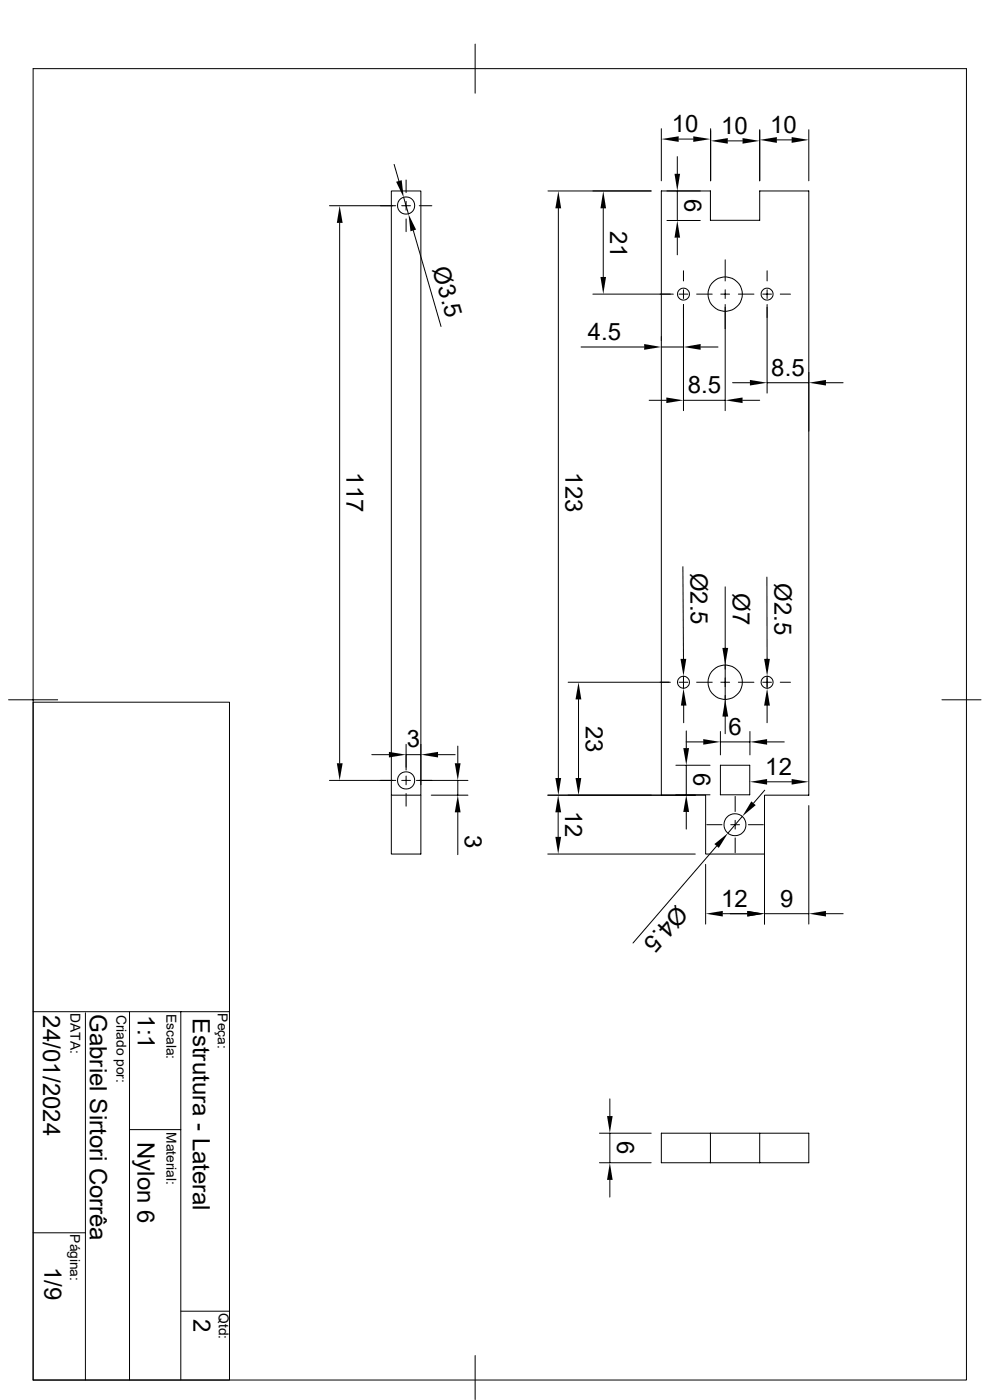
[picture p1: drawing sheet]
<svg xmlns="http://www.w3.org/2000/svg" width="210mm" height="297mm" viewBox="0 0 210 297" stroke-linecap="round" stroke-linejoin="round" font-family="sans-serif">
<g fill="none" stroke="#000" stroke-width=".21">
<path d="M7 14.6h198v278.2h-198zM100.8 9.4v10.4M83.6 34.9l1 3.5M86.1 38.2v2.7M140.3 27.3v11.1M143.7 33.2v3.7M144 29.5h3.1M150.7 27.3v11.1M154.4 29.9h3.1M161.2 27.5v10.9M164.8 29.7h3.1M171.6 27.5v10.9"/>
<path d="M69.9 43.6h14M72.1 47.3v114.6M83 40.5h6.3v128.2h-6.3zM85.2 43.6h1.9M85.6 41.9l1.1 3.5M86.1 42.7v1.9M86.1 46.4v2.7M87.7 48.9l5.9 20.4M88.9 43.6h2.7M116.2 40.5h21.9M118.4 44.2v120.9M128 44.2v14.6"/>
<path d="M140.3 40.5h10.4v6.2h10.5v-6.2h10.4v128.2h-9.4v12.5h-12.5v-12.5h-9.4zM141.5 46.8h7M143.7 40.5v6.3M143.7 50.4v3.7M145 57.4v2.2M153.8 55.1v4.5M162.7 57.4v2.2M123.3 73.6h13.4M125.8 62.4h17M140.3 73.6h4.7M144.1 62.4h1.8M145 64.6v22.5"/>
<path d="M145 61.5v1.8M147.8 62.4h3.3M148.6 73.6h3.7M152.9 62.4h1.9M153.8 61.5v1.8M153.8 64.6v22.5M156.6 62.4h3.3M161.8 62.4h1.9M162.7 64.6v18.8M162.7 61.5v1.8M165.5 62.4h2.2M137.7 84.9h3.7"/>
<path d="M145 84.9h8.8M155.4 81.2h3.7M157.5 84.9h3.7M162.7 81.2h8.9M175.2 81.2h3.7M144.9 120.2l.1 21.7M153.8 124.5v31.2M162.7 122.4v19.5M1.8 148.5h10.4M7 149h41.7v143.8h-41.7zM86.1 157.9v5.5M89.3 157.9v8.6"/>
<path d="M97.1 158.3v3.6M122.7 148.4v16.7M142.2 144.7h-21.7M144.1 144.7h1.8M145 143.4v2.6M145 147.5v2.2M145 149.7v3.6M145.5 157.4h3.7M145.6 155.1v3.6M147.8 144.7h3.3M152.8 155.2v4.9M152.8 157.4h6.3"/>
<path d="M152.9 144.7h1.9M156.6 144.7h3.3M159.1 155.2v4.9M161.8 144.7h1.9M162.7 143.4v2.6M162.7 147.5v5.8M162.7 157.4h3.7M165.5 144.7h2.2M199.8 148.5h8.3M69.9 165.6h14M78.9 160.1h3.6M83 168.7v12.5h6.3v-12.5"/>
<path d="M85.2 165.6h1.9M86.1 160.1h3.2M86.1 164.6v1.9M86.1 168.4v2.6M88.3 165.6h11M91.5 168.7h7.8M92.9 160.1h3.7M97.1 165.6v3.1M97.1 172.3v9M116.2 168.7h31.3M118.4 172.3v5.2M143.4 162.3h7.2"/>
<path d="M143.4 168.6h7.2M145.6 162.3v6.3M145.6 172.3v3.6M149.9 175h3.3M152 179.5l-17.7 20.6M152.8 162.3h6.2v6.3h-6.2zM155 175h1.9M156 169v3.2M156 174v1.9M156 177.8v3.1M157.5 173.2l-3.1 3.5M158.8 175h3.1"/>
<path d="M162.2 170.9v25.1M162.2 167.6l-2.3 2.8M162.7 165.9h5.2M171.6 170.9v25.1M116.2 181.2h31.3M149.7 183.4v12.6M153.3 193.8h5.2M162.2 193.8h9.4M175.2 193.8h3.7M7 214.6h41.7M18.1 214.9v77.9M27.5 214.8v78"/>
<path d="M38.4 214.6v78.1M27.5 239.6h10.9M129.4 233.1v3.7M127.2 246.7h10.9M127.2 240.4h10.9M129.4 240.4v6.3M129.4 250.3v3.7M140.3 240.4h31.3v6.3h-31.3zM150.7 240.4v6.3M161.2 240.4v6.3M7 261.5h11.1M38.4 278.2h10.3"/>
<path d="M100.8 287.6v9.3"/>
<circle cx="86.2" cy="43.6" r="1.83"/>
<circle cx="145" cy="62.4" r="1.27"/>
<circle cx="153.8" cy="62.4" r="3.6"/>
<circle cx="162.7" cy="62.4" r="1.27"/>
<circle cx="145" cy="144.7" r="1.27"/>
<circle cx="153.8" cy="144.7" r="3.6"/>
<circle cx="162.7" cy="144.7" r="1.27"/>
<circle cx="86.2" cy="165.6" r="1.83"/>
<circle cx="155.9" cy="175" r="2.34"/>
</g>
<g fill="#000">
<path d="M84 38.6l1.2-.4 .4 3.7zM140.3 29.5l3.7-.6v1.2zM143.1 36.9h1.2l-.6 3.6zM147.1 28.9l3.6 .6-3.6 .6zM150.7 29.9l3.7-.6v1.2zM157.5 29.3l3.7 .6-3.7 .6zM161.2 29.7l3.6-.6v1.2zM167.9 29.1l3.7 .6-3.7 .6zM72.1 43.6l.6 3.7h-1.2zM86.7 45.4l1.6 3.3-1.2 .4zM118.4 40.5l.6 3.7h-1.2zM128 40.5l.6 3.7h-1.2z"/>
<path d="M127.4 58.8h1.2l-.6 3.6zM143.7 46.8l.6 3.6h-1.2zM136.7 73l3.6 .6-3.6 .6zM145 73.6l3.6-.6v1.2zM141.4 84.3l3.6 .6-3.6 .6zM153.8 84.9l3.7-.6v1.2zM159.1 80.6l3.6 .6-3.6 .6zM171.6 81.2l3.6-.6v1.2zM144.4 139.8h1.2l-.6 3.6zM153.2 137.5h1.3l-.7 3.6zM162.1 139.8h1.2l-.6 3.6zM82.5 159.5l3.6 .6-3.6 .6z"/>
<path d="M89.3 160.1l3.6-.6v1.2zM122.7 144.7l.6 3.7h-1.2zM145 146l.6 3.7h-1.2zM144.9 158.7h1.3l-.6 3.6zM149.2 156.8l3.6 .6-3.6 .6zM153.8 148.4l.7 3.6h-1.3zM159.1 157.4l3.6-.6v1.2zM162.7 146l.6 3.7h-1.2zM71.5 161.9h1.2l-.6 3.7zM96.5 161.9h1.2l-.6 3.7zM97.1 168.7l.6 3.6h-1.2zM117.8 165.1h1.2l-.6 3.6z"/>
<path d="M117.8 177.5h1.2l-.6 3.7zM118.4 168.7l.6 3.6h-1.2zM122.1 165.1h1.2l-.6 3.6zM145.6 168.6l.6 3.7h-1.3zM151.6 179.1l2.8-2.4-1.9 3.2zM159.4 170l.9 .8-2.8 2.4zM159.1 165.9l3.6-.6v1.2zM167.9 165.3l3.7 .6-3.7 .6zM149.7 193.8l3.6-.5v1.1zM158.5 193.3l3.7 .5-3.7 .6zM171.6 193.8l3.6-.5v1.1zM128.8 236.8h1.2l-.6 3.6z"/>
<path d="M129.4 246.7l.6 3.6h-1.2z"/>
</g>
<g font-size="5.1">
<text x="142.5" y="28">10</text>
<text x="153" y="28.4">10</text>
<text x="163.4" y="28.2">10</text>
<text x="145.2" y="42.3" transform="rotate(90 145.2 42.3)">6</text>
<text x="129.4" y="49" transform="rotate(90 129.4 49)">21</text>
<text x="91.7" y="57" transform="rotate(74 91.7 57)">Ø3.5</text>
<text x="124.7" y="72.1">4.5</text>
<text x="145.9" y="83.4">8.5</text>
<text x="163.6" y="79.7">8.5</text>
<text x="73.5" y="100.2" transform="rotate(90 73.5 100.2)">117</text>
<text x="120" y="100.2" transform="rotate(90 120 100.2)">123</text>
<text x="146.5" y="121.5" transform="rotate(90 146.5 121.5)">Ø2.5</text>
<text x="155.4" y="125.8" transform="rotate(90 155.4 125.8)">Ø7</text>
<text x="164.3" y="123.7" transform="rotate(90 164.3 123.7)">Ø2.5</text>
<text x="124.2" y="153.9" transform="rotate(90 124.2 153.9)">23</text>
<text x="154.6" y="155.9">6</text>
<text x="86.3" y="158.6">3</text>
<text x="147.1" y="164.1" transform="rotate(90 147.1 164.1)">6</text>
<text x="162.4" y="164.4">12</text>
<text x="119.9" y="172" transform="rotate(90 119.9 172)">12</text>
<text x="98.6" y="177.3" transform="rotate(90 98.6 177.3)">3</text>
<text x="143.5" y="191.8" transform="rotate(131 143.5 191.8)">Ø4.5</text>
<text x="153" y="192.4">12</text>
<text x="165.5" y="192.3">9</text>
<text x="9.1" y="215.4" transform="rotate(90 9.1 215.4)">24/01/2024</text>
<text x="19.1" y="215.1" transform="rotate(90 19.1 215.1)">Gabriel Sirtori Corrêa</text>
<text x="29.3" y="215.4" transform="rotate(90 29.3 215.4)">1:1</text>
<text x="40.9" y="216" transform="rotate(90 40.9 216)">Estrutura - Lateral</text>
<text x="29.2" y="242.3" transform="rotate(90 29.2 242.3)">Nylon 6</text>
<text x="130.9" y="242.1" transform="rotate(90 130.9 242.1)">6</text>
<text x="9.4" y="268.8" transform="rotate(90 9.4 268.8)">1/9</text>
<text x="41" y="279.7" transform="rotate(90 41 279.7)">2</text>
</g>
<g font-size="2.9">
<text x="14.9" y="215" transform="rotate(90 14.9 215)">DATA:</text>
<text x="24.7" y="215.3" transform="rotate(90 24.7 215.3)">Criado por:</text>
<text x="35.3" y="215.2" transform="rotate(90 35.3 215.2)">Escala:</text>
<text x="46.2" y="215" transform="rotate(90 46.2 215)">Peça:</text>
<text x="35.3" y="240.2" transform="rotate(90 35.3 240.2)">Material:</text>
<text x="14.9" y="261.9" transform="rotate(90 14.9 261.9)">Página:</text>
<text x="46.4" y="278.6" transform="rotate(90 46.4 278.6)">Qtd:</text>
</g>
</svg>
